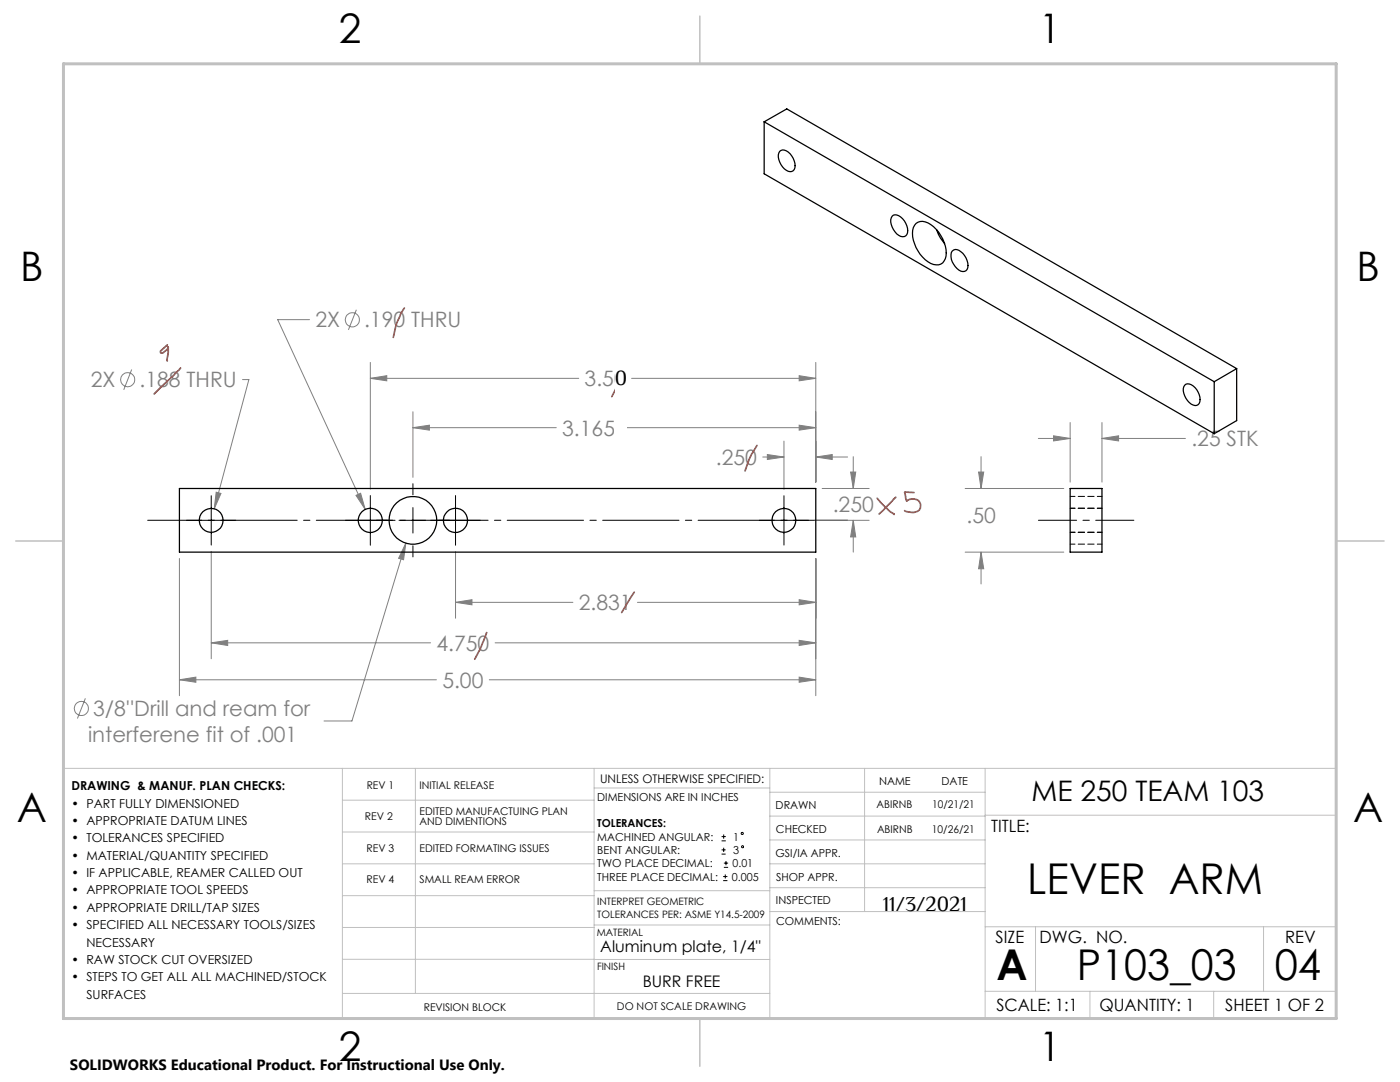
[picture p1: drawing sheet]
<svg xmlns="http://www.w3.org/2000/svg" width="279mm" height="216mm" viewBox="0 0 279 216" stroke-linecap="round" stroke-linejoin="round" font-family="sans-serif">
<g fill="none" stroke="#808080" stroke-width=".2">
<path d="M26.3 73.7l-1.6 4.1M48.4 75.7h1.3l-6.9 25.8M61.8 63.8h-6.4l17.5 37.8M71.1 61.8l-1.6 4M73.9 75.5l3.3-.5v1zM73.9 72.3v25.3M73.9 75.5h41.6M126 75.5h36.8M159.5 75l3.3 .5-3.3 .5zM162.8 72.3v23.9M43.1 98.2l1 .3-1.3 3zM71 98.8l1-.4 .9 3.2z"/>
<path d="M82.4 85.3l3.3-.5v1zM82.4 82.2v13.1M82.4 85.3h28.6M123.9 85.3h38.9M152.2 91.2h4.3M153.1 90.7l3.4 .5-3.4 .5zM156.5 88v9.6M159.5 84.8l3.3 .5-3.3 .5zM162.8 91.2l3.3-.5v1zM162.8 91.2h6.4M164.1 97.5h9.4M169.8 94.2h1l-.5 3.3z"/>
<path d="M170.3 91.1v6.4M192.6 97.5h19.7M195.3 94.2h1l-.5 3.3zM195.8 91.1v6.4M207.2 87.5h6.4M210.3 87l3.3 .5-3.3 .5zM213.6 84.3v11.9M219.9 87.5l3.3-.5v1zM219.9 84.3v11.9M219.9 87.5h16.7M35.8 111.4v27.4M42.2 110v21.4"/>
<path d="M81 108.4l-.5 3.3-.9-.3zM81 108.4l-10.8 35.5h-5.5M90.9 110.1v13.3M159.5 119.7l3.3 .5-3.3 .5zM162.6 103.8h10.9M162.8 111.4v27.4M170.3 103.8l.5 3.3h-1zM170.3 103.8v6.4M192.6 110.2h19.7M195.8 110.2l.5 3.3h-1zM195.8 110.2v6.3M17 139.3l-1.5 4.1"/>
<path d="M35.8 135.6l3.3-.5v1zM35.8 135.6h51.3M42.2 128.3l3.2-.5v1zM42.2 128.3h43.7M90.9 120.2l3.3-.5v1zM90.9 120.2h23.4M97.6 135.6h65.2M98.8 128.3h64M127.2 120.2h35.6M159.5 135.1l3.3 .5-3.3 .5zM159.5 127.8l3.3 .5-3.3 .5z"/>
<circle cx="25.5" cy="75.7" r="1.4"/>
<circle cx="70.3" cy="63.8" r="1.41"/>
<circle cx="16.2" cy="141.4" r="1.4"/>
</g>
<g fill="none" stroke="#000" stroke-width=".2">
<path d="M42.2 98.9v9.9M73.9 98.9v9.9M82.4 96.5v2.2M90.9 98.9v9.9M156.5 98.9v9.9M37.2 103.8h9.9M68.9 103.8h9.9M79.9 103.8h5M82.4 101.3v5.1M82.4 108.9v2.2M85.9 103.8h9.9M151.5 103.8h9.9"/>
<path d="M144 167.8h.9M144 166.9h.9M144 170.4h.8M144 169.6h.8M144.3 175.7h.9M144.3 174.9h.9M144.4 166.5v.9M144.4 169.2v.8M144.5 173.1h.8M144.5 172.2h.8M144.7 174.5v.8M144.9 171.8v.8"/>
<circle cx="148.1" cy="166.3" r=".21"/>
<circle cx="148.2" cy="169" r=".21"/>
</g>
<path d="M29.5 103.8h139.7" fill="none" stroke="#000" stroke-width=".2" stroke-dasharray="15.2 1.3 1.3 1.3" stroke-dashoffset="4.4"/>
<path d="M207.2 103.8h19.1" fill="none" stroke="#000" stroke-width=".2" stroke-dasharray="15.2 1.3 1.3 1.3" stroke-dashoffset="7.6"/>
<g fill="none" stroke="#c0c0c0" stroke-width=".2">
<path d="M12.7 153.3h254v49.9h-240M68.3 153.3v49.9M68.3 159.7h50.3M82.9 153.3v44.9M118.6 153.3v49.9M118.6 157.2h35M153.6 153.3v49.9M153.6 158.1h43M172.5 153.3v28.6M196.6 153.3v49.9M68.3 166h50.3M68.3 178.7h50.3"/>
<path d="M68.3 172.4h50.3M118.6 177.7h35M153.6 162.8h43M153.6 177.1h43M153.6 172.4h43M153.6 167.6h43M196.6 162.7h70.1M68.3 198.2h85.3M68.3 191.4l85.3 .1M68.3 185.1h50.3M118.6 184.6h35M153.6 181.9h43"/>
<path d="M196.6 184.9h70.1M196.6 197.8h70.1M206.7 184.9v12.9M217.5 197.8v5.4M242.2 197.8v5.4M252.2 184.9v12.9"/>
</g>
<path d="M139.7 3.2v9.5M3.1 107.9h9.6M266.7 107.9h9.5M139.7 203.2v9.6" fill="none" stroke="#c0c0c0" stroke-width=".3"/>
<path d="M12.7 12.7h254v190.5h-254z" fill="none" stroke="#c0c0c0" stroke-width=".6"/>
<path d="M71 98.8l1.9 2.8-.9-3.2zM43.1 98.2l-.3 3.3 1.3-3zM81 108.4l-1.4 3 .9 .3zM159.5 135.1l3.3 .5-3.3 .5zM35.8 135.6l3.3-.5v1zM159.5 84.8l3.3 .5-3.3 .5zM82.4 85.3l3.3-.5v1zM153.1 90.7l3.4 .5-3.4 .5zM162.8 91.2l3.3-.5v1zM42.2 128.3l3.2-.5v1zM159.5 127.8l3.3 .5-3.3 .5zM170.3 103.8l.5 3.3h-1zM169.8 94.2h1l-.5 3.3zM159.5 119.7l3.3 .5-3.3 .5zM90.9 120.2l3.3-.5v1zM73.9 75.5l3.3-.5v1zM159.5 75l3.3 .5-3.3 .5zM210.3 87l3.3 .5-3.3 .5zM219.9 87.5l3.3-.5v1zM195.8 110.2l.5 3.3h-1zM195.3 94.2h1l-.5 3.3z" fill="#808080"/>
<g fill="none" stroke="#000" stroke-width=".25">
<path d="M152.5 24.3l89.8 51.9M152.5 24.3v10.4l89.8 51.8M152.5 24.3l4.5-2.6 89.8 51.9M155.6 30.2a1.45 1.45 0 0 1 2.1 .5 2.68 2.68 0 0 1 .6 3.4 1.62 1.62 0 0 1-2.1-.8l-.6-1a2.18 2.18 0 0 1 0-2.1zM178 43.1a1.45 1.45 0 0 1 2.1 .5 2.68 2.68 0 0 1 .7 3.5 1.63 1.63 0 0 1-2.2-.9l-.6-.9a2.18 2.18 0 0 1 0-2.2zM182.8 44.6a2.32 2.32 0 0 1 2.9 .2 6.9 6.9 0 0 1 3 6.8 1.9 1.9 0 0 1-3 1 6.9 6.9 0 0 1-3.4-7.2zM186.9 45.9l.8 1.6 .8 1.1M190 50.1a1.13 1.13 0 0 1 1.8 .1 3.3 3.3 0 0 1 1.2 3.6 1.25 1.25 0 0 1-2-.2 2.96 2.96 0 0 1-1-3.5zM236.4 76.9a1.45 1.45 0 0 1 2.1 .5 2.67 2.67 0 0 1 .6 3.4 1.69 1.69 0 0 1-2.1-.9l-.6-.9a2.12 2.12 0 0 1 0-2.1zM242.3 76.2v10.3M246.8 73.6l-4.5 2.6M246.8 73.6v10.3l-4.5 2.6"/>
<path d="M35.8 97.5h127v12.7h-127zM213.6 97.5h6.3v12.7h-6.3z"/>
<circle cx="42.1" cy="103.8" r="2.38"/>
<circle cx="73.9" cy="103.8" r="2.41"/>
<circle cx="82.4" cy="103.8" r="4.8"/>
<circle cx="90.9" cy="103.8" r="2.42"/>
<circle cx="156.4" cy="103.8" r="2.38"/>
</g>
<path d="M219.9 99.1h-6.3M213.6 106.2h6.3M213.6 108.6h6.3M219.9 101.4h-6.3" fill="none" stroke="#000" stroke-width=".2" stroke-dasharray="1.3 .6" stroke-dashoffset=".3"/>
<path d="M33.4 68.8l-1.4 1.3v.2a1.38 1.38 0 0 0 1.5-.7l.1-.2-.1-.2a5.6 5.6 0 0 1-.2 2.7l.1 .1M36 73.4l-5.2 5.2M80.7 61.5l-.7 1.1a15 15 0 0 0-1.5 4.7M125.4 73.6l-.4 .8a19.9 19.9 0 0 0-2.9 4.7M123.6 83.9l.4 .2 .2 .4 .1 .7-.2 .8a.72 .72 0 0 1-.9 .8 .72 .72 0 0 1-.4-1.1v-.8l.6-.8M151.1 88.9a16.2 16.2 0 0 0-2.4 5.1M175.1 99.4l2.3 2.5 1 .7v-.1M178.7 99.2l-3.3 3.4M182.4 98.3l-1.8-.1 .4 1.8a1.85 1.85 0 0 1 2.6 .3 1.35 1.35 0 0 1-.1 1.5 1.35 1.35 0 0 1-1.5 .4l-1.1-.1-.4-.2M126.6 118.2l-2.5 4M97.1 126.2l-1.2 3.1-1.2 2.2" fill="none" stroke="#f94939" stroke-width=".35"/>
<g fill="#fff">
<path d="M122.6 82.2h2.4v6h-2.4z"/>
<path d="M96.1 44h.3v.5h-.3z"/>
<path d="M122.7 72h3.2v9h-3.2z"/>
</g>
<g font-size="8.5">
<text x="205" y="178.4">LEVER ARM</text>
<text x="198.9" y="195.5">A</text>
<text x="214.9" y="195.5">P103_03</text>
<text x="254.4" y="195.5">04</text>
</g>
<g font-size="8.1">
<text x="67.6" y="8.5">2</text>
<text x="207.3" y="8.5">1</text>
<text x="4" y="56.2">B</text>
<text x="270.7" y="56.2">B</text>
<text x="3.3" y="164.1">A</text>
<text x="270" y="164.1">A</text>
<text x="67.6" y="211.7">2</text>
<text x="207.3" y="211.7">1</text>
</g>
<text font-size="5.6" x="205.9" y="159.9">ME 250 TEAM 103</text>
<g font-size="4.2" fill="#808080">
<text x="63" y="65.3">2X</text>
<text x="72.7" y="65.3">.190 THRU</text>
<text x="18.1" y="77.3">2X</text>
<text x="27.8" y="77.3">.188 THRU</text>
<text x="116.7" y="77.1">3.50</text>
<text x="112.2" y="86.9">3.165</text>
<text x="237.8" y="89.1">.25 STK</text>
<text x="142.9" y="92.8">.250</text>
<text x="166.2" y="102.2">.250</text>
<text x="192.9" y="104.3">.50</text>
<text x="115.5" y="121.8">2.831</text>
<text x="87.1" y="129.9">4.750</text>
<text x="88.3" y="137.2">5.00</text>
<text x="18.6" y="142.9">3/8''Drill and ream for</text>
<text x="17.6" y="148">interferene fit of .001</text>
</g>
<g font-size="4.2">
<text x="122.7" y="76.9">0</text>
<text x="176.2" y="181.7">11/3/2021</text>
</g>
<g font-size="3.4">
<text x="197.8" y="166">TITLE:</text>
<text x="198.7" y="188.1">SIZE</text>
<text x="207.5" y="188.1">DWG. NO.</text>
<text x="256.5" y="188.2">REV</text>
<text x="198.8" y="201.7">SCALE: 1:1</text>
<text x="219.4" y="201.7">QUANTITY: 1</text>
<text x="244.5" y="201.7">SHEET 1 OF 2</text>
</g>
<g font-size="3.2">
<text x="119.8" y="189.9">Aluminum plate, 1/4&quot;</text>
<text x="128.3" y="197">BURR FREE</text>
</g>
<text font-size="3" x="14" y="213.5">SOLIDWORKS Educational Product. For Instructional Use Only.</text>
<g font-size="2.5">
<text x="14.2" y="157.7">DRAWING &amp; MANUF. PLAN CHECKS:</text>
<text x="14.2" y="161.1">• PART FULLY DIMENSIONED</text>
<text x="14.2" y="164.6">• APPROPRIATE DATUM LINES</text>
<text x="14.2" y="168.1">• TOLERANCES SPECIFIED</text>
<text x="14.2" y="171.5">• MATERIAL/QUANTITY SPECIFIED</text>
<text x="14.2" y="175">• IF APPLICABLE, REAMER CALLED OUT</text>
<text x="14.2" y="178.5">• APPROPRIATE TOOL SPEEDS</text>
<text x="14.2" y="181.9">• APPROPRIATE DRILL/TAP SIZES</text>
<text x="14.2" y="185.4">• SPECIFIED ALL NECESSARY TOOLS/SIZES</text>
<text x="17.2" y="188.9">NECESSARY</text>
<text x="14.2" y="192.4">• RAW STOCK CUT OVERSIZED</text>
<text x="14.2" y="195.8">• STEPS TO GET ALL ALL MACHINED/STOCK</text>
<text x="17.2" y="199.3">SURFACES</text>
</g>
<text font-size="2.4" x="119.8" y="156.2">UNLESS OTHERWISE SPECIFIED:</text>
<g font-size="2.2">
<text x="119.2" y="159.8">DIMENSIONS ARE IN INCHES</text>
<text x="154.8" y="161.4">DRAWN</text>
<text x="175.4" y="156.6">NAME</text>
<text x="187.9" y="156.7">DATE</text>
<text x="119.2" y="165.1">TOLERANCES:</text>
<text x="119.2" y="167.8">MACHINED ANGULAR:</text>
<text x="146.3" y="167.8">1</text>
<text x="154.9" y="166.3">CHECKED</text>
<text x="119.2" y="173.1">TWO PLACE DECIMAL:</text>
<text x="119.2" y="170.4">BENT ANGULAR:</text>
<text x="146.2" y="173.1">0.01</text>
<text x="146.4" y="170.4">3</text>
<text x="154.8" y="170.9">GSI/IA APPR.</text>
<text x="119.2" y="175.7">THREE PLACE DECIMAL:</text>
<text x="146.1" y="175.7">0.005</text>
<text x="154.9" y="175.7">SHOP APPR.</text>
<text x="154.9" y="180.4">INSPECTED</text>
<text x="154.9" y="184.6">COMMENTS:</text>
</g>
<g font-size="2.1">
<text x="73.2" y="157.4">REV 1</text>
<text x="83.7" y="157.4">INITIAL RELEASE</text>
<text x="174.9" y="161.2">ABIRNB</text>
<text x="186" y="161.2">10/21/21</text>
<text x="72.8" y="163.6">REV 2</text>
<text x="83.7" y="162.5">EDITED MANUFACTUING PLAN</text>
<text x="83.7" y="164.6">AND DIMENTIONS</text>
<text x="175" y="166.1">ABIRNB</text>
<text x="186" y="166.1">10/26/21</text>
<text x="73.1" y="170.1">REV 3</text>
<text x="83.7" y="170.1">EDITED FORMATING ISSUES</text>
<text x="73.1" y="176.2">REV 4</text>
<text x="83.7" y="176.2">SMALL REAM ERROR</text>
<text x="84.6" y="201.7">REVISION BLOCK</text>
<text x="123.1" y="201.6">DO NOT SCALE DRAWING</text>
</g>
<g font-size="2">
<text x="119.2" y="180.6">INTERPRET GEOMETRIC</text>
<text x="119.2" y="183.1">TOLERANCES PER: ASME Y14.5-2009</text>
<text x="119.1" y="186.7">MATERIAL</text>
<text x="119.1" y="193.5">FINISH</text>
</g>
</svg>
